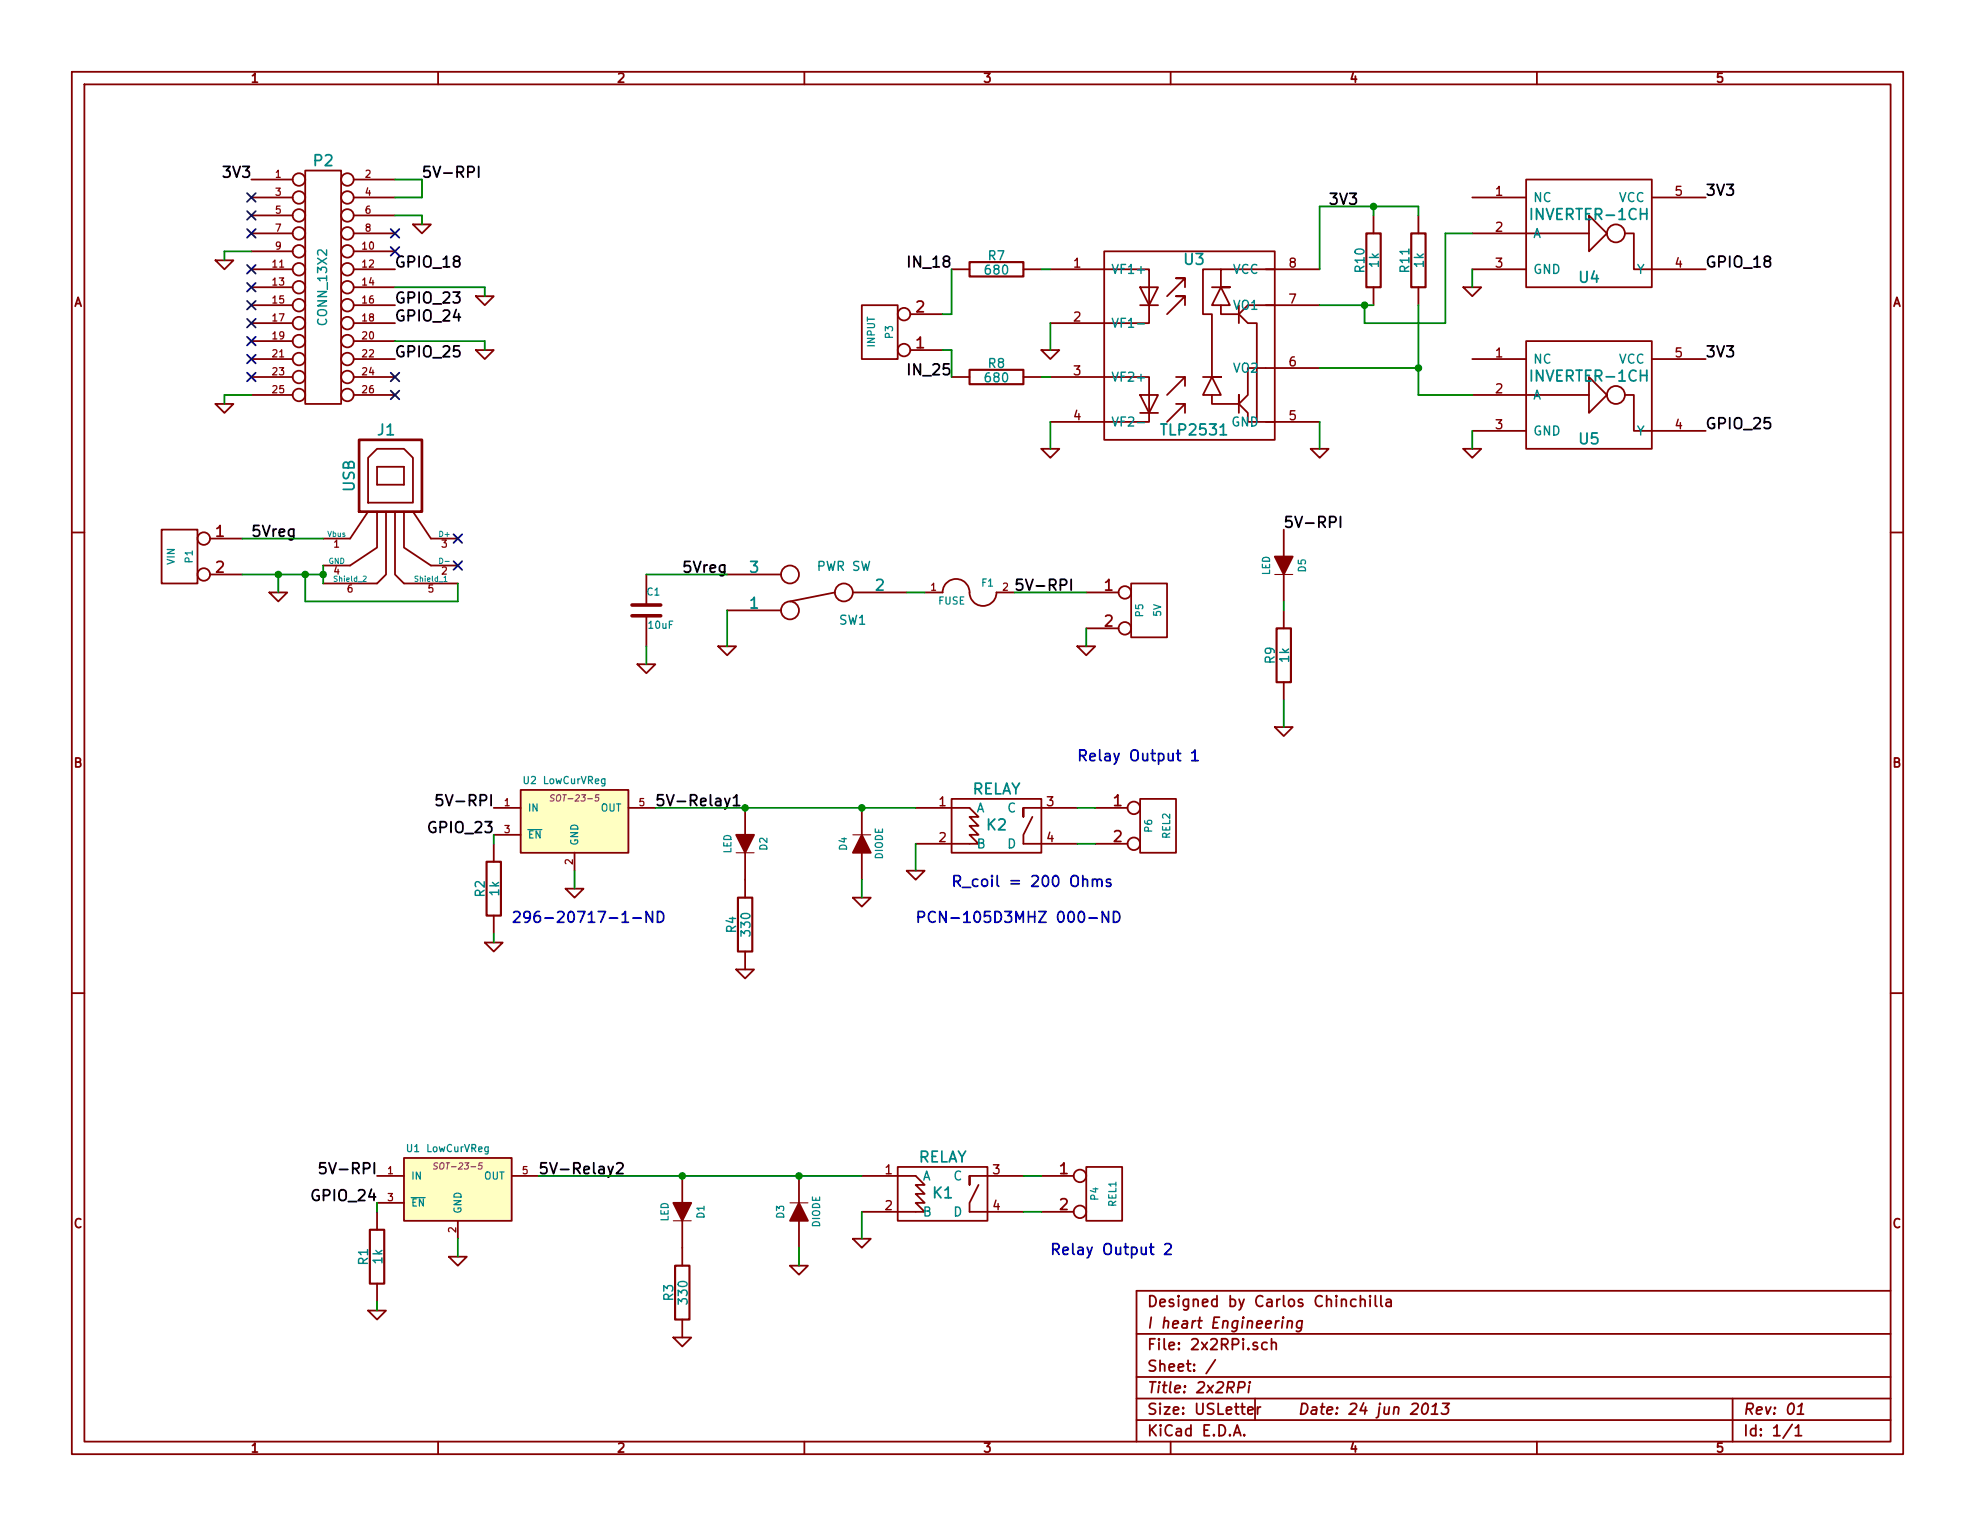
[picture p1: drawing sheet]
EESchema Schematic File Version 2  date Mon 24 Jun 2013 02:32:32 PM EDT
LIBS:power
LIBS:device
LIBS:transistors
LIBS:conn
LIBS:linear
LIBS:regul
LIBS:74xx
LIBS:cmos4000
LIBS:adc-dac
LIBS:memory
LIBS:xilinx
LIBS:special
LIBS:microcontrollers
LIBS:dsp
LIBS:microchip
LIBS:analog_switches
LIBS:motorola
LIBS:texas
LIBS:intel
LIBS:audio
LIBS:interface
LIBS:digital-audio
LIBS:philips
LIBS:display
LIBS:cypress
LIBS:siliconi
LIBS:opto
LIBS:atmel
LIBS:contrib
LIBS:valves
LIBS:IHE
LIBS:2x2RPi-cache
EELAYER 24 0
EELAYER END
$Descr USLetter 11000 8500
encoding utf-8
Sheet 1 1
Title "2x2RPi"
Date "24 jun 2013"
Rev "01"
Comp "I heart Engineering"
Comment1 "Designed by Carlos Chinchilla"
Comment2 ""
Comment3 ""
Comment4 ""
$EndDescr
$Comp
L CONN_13X2 P2
U 1 1
P 1800 1600
F 0 "P2" H 1800 2300 60  0000 C CNN
F 1 "CONN_13X2" V 1800 1600 50  0000 C CNN
F 2 "" H 1800 1600 60  0001 C CNN
F 3 "" H 1800 1600 60  0001 C CNN
	1    1800 1600
	1    0    0    -1  
$EndComp
Text Label 2350 1000 0    60   ~ 0
5V-RPI
$Comp
L GND #PWR01
U 1 1
P 1250 1450
F 0 "#PWR01" H 1250 1450 30  0001 C CNN
F 1 "GND" H 1250 1380 30  0001 C CNN
F 2 "" H 1250 1450 60  0001 C CNN
F 3 "" H 1250 1450 60  0001 C CNN
	1    1250 1450
	1    0    0    -1  
$EndComp
$Comp
L GND #PWR02
U 1 1
P 2350 1250
F 0 "#PWR02" H 2350 1250 30  0001 C CNN
F 1 "GND" H 2350 1180 30  0001 C CNN
F 2 "" H 2350 1250 60  0001 C CNN
F 3 "" H 2350 1250 60  0001 C CNN
	1    2350 1250
	1    0    0    -1  
$EndComp
$Comp
L GND #PWR03
U 1 1
P 1250 2250
F 0 "#PWR03" H 1250 2250 30  0001 C CNN
F 1 "GND" H 1250 2180 30  0001 C CNN
F 2 "" H 1250 2250 60  0001 C CNN
F 3 "" H 1250 2250 60  0001 C CNN
	1    1250 2250
	1    0    0    -1  
$EndComp
Text Label 2200 1500 0    60   ~ 0
GPIO_18
Text Label 2200 1700 0    60   ~ 0
GPIO_23
Text Label 2200 1800 0    60   ~ 0
GPIO_24
$Comp
L GND #PWR04
U 1 1
P 2700 1950
F 0 "#PWR04" H 2700 1950 30  0001 C CNN
F 1 "GND" H 2700 1880 30  0001 C CNN
F 2 "" H 2700 1950 60  0001 C CNN
F 3 "" H 2700 1950 60  0001 C CNN
	1    2700 1950
	1    0    0    -1  
$EndComp
$Comp
L GND #PWR05
U 1 1
P 2700 1650
F 0 "#PWR05" H 2700 1650 30  0001 C CNN
F 1 "GND" H 2700 1580 30  0001 C CNN
F 2 "" H 2700 1650 60  0001 C CNN
F 3 "" H 2700 1650 60  0001 C CNN
	1    2700 1650
	1    0    0    -1  
$EndComp
$Comp
L GND #PWR06
U 1 1
P 1550 3300
F 0 "#PWR06" H 1550 3300 30  0001 C CNN
F 1 "GND" H 1550 3230 30  0001 C CNN
F 2 "" H 1550 3300 60  0001 C CNN
F 3 "" H 1550 3300 60  0001 C CNN
	1    1550 3300
	1    0    0    -1  
$EndComp
$Comp
L CONN_2 P1
U 1 1
P 1000 3100
F 0 "P1" V 950 3100 40  0000 C CNN
F 1 "VIN" V 1050 3100 40  0000 C CNN
F 2 "" H 1000 3100 60  0001 C CNN
F 3 "" H 1000 3100 60  0001 C CNN
	1    1000 3100
	-1   0    0    -1  
$EndComp
Text Label 2200 2000 0    60   ~ 0
GPIO_25
$Comp
L SWITCH_INV SW1
U 1 1
P 4550 3300
F 0 "SW1" H 4350 3450 50  0000 C CNN
F 1 "PWR SW" H 4400 3150 50  0000 C CNN
F 2 "" H 4550 3300 60  0001 C CNN
F 3 "" H 4550 3300 60  0001 C CNN
	1    4550 3300
	-1   0    0    1   
$EndComp
$Comp
L GND #PWR07
U 1 1
P 4050 3600
F 0 "#PWR07" H 4050 3600 30  0001 C CNN
F 1 "GND" H 4050 3530 30  0001 C CNN
F 2 "" H 4050 3600 60  0001 C CNN
F 3 "" H 4050 3600 60  0001 C CNN
	1    4050 3600
	1    0    0    -1  
$EndComp
Text Label 5650 3300 0    60   ~ 0
5V-RPI
Text Label 1400 3000 0    60   ~ 0
5Vreg
$Comp
L TLV71209DBV U2
U 1 1
P 3200 4550
F 0 "U2" H 2950 4750 40  0000 C CNN
F 1 "LowCurVReg" H 3200 4750 40  0000 C CNN
F 2 "SOT-23-5" H 3200 4650 35  0000 C CIN
F 3 "" H 3200 4550 60  0001 C CNN
	1    3200 4550
	1    0    0    -1  
$EndComp
$Comp
L GND #PWR08
U 1 1
P 3200 4950
F 0 "#PWR08" H 3200 4950 30  0001 C CNN
F 1 "GND" H 3200 4880 30  0001 C CNN
F 2 "" H 3200 4950 60  0001 C CNN
F 3 "" H 3200 4950 60  0001 C CNN
	1    3200 4950
	1    0    0    -1  
$EndComp
Text Label 2750 4650 2    60   ~ 0
GPIO_23
Text Label 3650 4500 0    60   ~ 0
5V-Relay1
$Comp
L RELAY K2
U 1 1
P 5550 4550
F 0 "K2" H 5550 4500 60  0000 C CNN
F 1 "RELAY" H 5550 4700 60  0000 C CNN
F 2 "" H 5550 4550 60  0001 C CNN
F 3 "" H 5550 4550 60  0001 C CNN
	1    5550 4550
	1    0    0    -1  
$EndComp
$Comp
L CONN_2 P6
U 1 1
P 6450 4600
F 0 "P6" V 6400 4600 40  0000 C CNN
F 1 "REL2" V 6500 4600 40  0000 C CNN
F 2 "" H 6450 4600 60  0001 C CNN
F 3 "" H 6450 4600 60  0001 C CNN
	1    6450 4600
	1    0    0    -1  
$EndComp
$Comp
L GND #PWR09
U 1 1
P 5100 4850
F 0 "#PWR09" H 5100 4850 30  0001 C CNN
F 1 "GND" H 5100 4780 30  0001 C CNN
F 2 "" H 5100 4850 60  0001 C CNN
F 3 "" H 5100 4850 60  0001 C CNN
	1    5100 4850
	1    0    0    -1  
$EndComp
$Comp
L CONN_2 P5
U 1 1
P 6400 3400
F 0 "P5" V 6350 3400 40  0000 C CNN
F 1 "5V" V 6450 3400 40  0000 C CNN
F 2 "" H 6400 3400 60  0001 C CNN
F 3 "" H 6400 3400 60  0001 C CNN
	1    6400 3400
	1    0    0    -1  
$EndComp
$Comp
L GND #PWR010
U 1 1
P 6050 3600
F 0 "#PWR010" H 6050 3600 30  0001 C CNN
F 1 "GND" H 6050 3530 30  0001 C CNN
F 2 "" H 6050 3600 60  0001 C CNN
F 3 "" H 6050 3600 60  0001 C CNN
	1    6050 3600
	1    0    0    -1  
$EndComp
$Comp
L TLV71209DBV U1
U 1 1
P 2550 6600
F 0 "U1" H 2300 6800 40  0000 C CNN
F 1 "LowCurVReg" H 2550 6800 40  0000 C CNN
F 2 "SOT-23-5" H 2550 6700 35  0000 C CIN
F 3 "" H 2550 6600 60  0001 C CNN
	1    2550 6600
	1    0    0    -1  
$EndComp
$Comp
L GND #PWR011
U 1 1
P 2550 7000
F 0 "#PWR011" H 2550 7000 30  0001 C CNN
F 1 "GND" H 2550 6930 30  0001 C CNN
F 2 "" H 2550 7000 60  0001 C CNN
F 3 "" H 2550 7000 60  0001 C CNN
	1    2550 7000
	1    0    0    -1  
$EndComp
Text Label 2100 6700 2    60   ~ 0
GPIO_24
Text Label 3000 6550 0    60   ~ 0
5V-Relay2
$Comp
L RELAY K1
U 1 1
P 5250 6600
F 0 "K1" H 5250 6550 60  0000 C CNN
F 1 "RELAY" H 5250 6750 60  0000 C CNN
F 2 "" H 5250 6600 60  0001 C CNN
F 3 "" H 5250 6600 60  0001 C CNN
	1    5250 6600
	1    0    0    -1  
$EndComp
$Comp
L CONN_2 P4
U 1 1
P 6150 6650
F 0 "P4" V 6100 6650 40  0000 C CNN
F 1 "REL1" V 6200 6650 40  0000 C CNN
F 2 "" H 6150 6650 60  0001 C CNN
F 3 "" H 6150 6650 60  0001 C CNN
	1    6150 6650
	1    0    0    -1  
$EndComp
$Comp
L GND #PWR012
U 1 1
P 4800 6900
F 0 "#PWR012" H 4800 6900 30  0001 C CNN
F 1 "GND" H 4800 6830 30  0001 C CNN
F 2 "" H 4800 6900 60  0001 C CNN
F 3 "" H 4800 6900 60  0001 C CNN
	1    4800 6900
	1    0    0    -1  
$EndComp
Text Notes 5850 7000 0    60   ~ 0
Relay Output 2\n
Text Label 1400 1000 2    60   ~ 0
3V3
Text Notes 2850 5150 0    60   ~ 0
296-20717-1-ND\n
Text Notes 5100 5150 0    60   ~ 0
PCN-105D3MHZ 000-ND
$Comp
L TLP2531 U3
U 1 1
P 6650 1900
F 0 "U3" H 6650 2350 60  0000 C CNN
F 1 "TLP2531" H 6650 1400 60  0000 C CNN
F 2 "" H 6650 1900 60  0001 C CNN
F 3 "" H 6650 1900 60  0001 C CNN
	1    6650 1900
	1    0    0    -1  
$EndComp
$Comp
L GND #PWR013
U 1 1
P 5850 2500
F 0 "#PWR013" H 5850 2500 30  0001 C CNN
F 1 "GND" H 5850 2430 30  0001 C CNN
F 2 "" H 5850 2500 60  0001 C CNN
F 3 "" H 5850 2500 60  0001 C CNN
	1    5850 2500
	1    0    0    -1  
$EndComp
$Comp
L GND #PWR014
U 1 1
P 5850 1950
F 0 "#PWR014" H 5850 1950 30  0001 C CNN
F 1 "GND" H 5850 1880 30  0001 C CNN
F 2 "" H 5850 1950 60  0001 C CNN
F 3 "" H 5850 1950 60  0001 C CNN
	1    5850 1950
	1    0    0    -1  
$EndComp
$Comp
L GND #PWR015
U 1 1
P 7350 2500
F 0 "#PWR015" H 7350 2500 30  0001 C CNN
F 1 "GND" H 7350 2430 30  0001 C CNN
F 2 "" H 7350 2500 60  0001 C CNN
F 3 "" H 7350 2500 60  0001 C CNN
	1    7350 2500
	1    0    0    -1  
$EndComp
Text Label 7400 1150 0    60   ~ 0
3V3
Text Label 9500 1500 0    60   ~ 0
GPIO_18
Text Label 9500 2400 0    60   ~ 0
GPIO_25
$Comp
L R R11
U 1 1
P 7900 1450
F 0 "R11" V 7980 1450 50  0000 C CNN
F 1 "1k" V 7900 1450 50  0000 C CNN
F 2 "" H 7900 1450 60  0001 C CNN
F 3 "" H 7900 1450 60  0001 C CNN
	1    7900 1450
	-1   0    0    1   
$EndComp
$Comp
L R R10
U 1 1
P 7650 1450
F 0 "R10" V 7730 1450 50  0000 C CNN
F 1 "1k" V 7650 1450 50  0000 C CNN
F 2 "" H 7650 1450 60  0001 C CNN
F 3 "" H 7650 1450 60  0001 C CNN
	1    7650 1450
	-1   0    0    1   
$EndComp
$Comp
L CONN_2 P3
U 1 1
P 4900 1850
F 0 "P3" V 4850 1850 40  0000 C CNN
F 1 "INPUT" V 4950 1850 40  0000 C CNN
F 2 "" H 4900 1850 60  0001 C CNN
F 3 "" H 4900 1850 60  0001 C CNN
	1    4900 1850
	-1   0    0    1   
$EndComp
Text Label 5300 2100 2    60   ~ 0
IN_25
Text Label 5300 1500 2    60   ~ 0
IN_18
$Comp
L R R7
U 1 1
P 5550 1500
F 0 "R7" V 5630 1500 50  0000 C CNN
F 1 "680" V 5550 1500 50  0000 C CNN
F 2 "" H 5550 1500 60  0001 C CNN
F 3 "" H 5550 1500 60  0001 C CNN
	1    5550 1500
	0    -1   -1   0   
$EndComp
$Comp
L R R8
U 1 1
P 5550 2100
F 0 "R8" V 5630 2100 50  0000 C CNN
F 1 "680" V 5550 2100 50  0000 C CNN
F 2 "" H 5550 2100 60  0001 C CNN
F 3 "" H 5550 2100 60  0001 C CNN
	1    5550 2100
	0    -1   -1   0   
$EndComp
$Comp
L GND #PWR016
U 1 1
P 8200 1600
F 0 "#PWR016" H 8200 1600 30  0001 C CNN
F 1 "GND" H 8200 1530 30  0001 C CNN
F 2 "" H 8200 1600 60  0001 C CNN
F 3 "" H 8200 1600 60  0001 C CNN
	1    8200 1600
	1    0    0    -1  
$EndComp
Text Label 9500 1100 0    60   ~ 0
3V3
$Comp
L INVERTER-1CH U4
U 1 1
P 8850 1300
F 0 "U4" H 8850 1050 60  0000 C CNN
F 1 "INVERTER-1CH" H 8850 1400 60  0000 C CNN
F 2 "" H 8850 1300 60  0001 C CNN
F 3 "" H 8850 1300 60  0001 C CNN
	1    8850 1300
	1    0    0    -1  
$EndComp
$Comp
L INVERTER-1CH U5
U 1 1
P 8850 2200
F 0 "U5" H 8850 1950 60  0000 C CNN
F 1 "INVERTER-1CH" H 8850 2300 60  0000 C CNN
F 2 "" H 8850 2200 60  0001 C CNN
F 3 "" H 8850 2200 60  0001 C CNN
	1    8850 2200
	1    0    0    -1  
$EndComp
$Comp
L GND #PWR017
U 1 1
P 8200 2500
F 0 "#PWR017" H 8200 2500 30  0001 C CNN
F 1 "GND" H 8200 2430 30  0001 C CNN
F 2 "" H 8200 2500 60  0001 C CNN
F 3 "" H 8200 2500 60  0001 C CNN
	1    8200 2500
	1    0    0    -1  
$EndComp
Text Label 9500 2000 0    60   ~ 0
3V3
$Comp
L R R1
U 1 1
P 2100 7000
F 0 "R1" V 2180 7000 50  0000 C CNN
F 1 "1k" V 2100 7000 50  0000 C CNN
F 2 "" H 2100 7000 60  0001 C CNN
F 3 "" H 2100 7000 60  0001 C CNN
	1    2100 7000
	-1   0    0    1   
$EndComp
$Comp
L R R2
U 1 1
P 2750 4950
F 0 "R2" V 2830 4950 50  0000 C CNN
F 1 "1k" V 2750 4950 50  0000 C CNN
F 2 "" H 2750 4950 60  0001 C CNN
F 3 "" H 2750 4950 60  0001 C CNN
	1    2750 4950
	-1   0    0    1   
$EndComp
$Comp
L GND #PWR018
U 1 1
P 2750 5250
F 0 "#PWR018" H 2750 5250 30  0001 C CNN
F 1 "GND" H 2750 5180 30  0001 C CNN
F 2 "" H 2750 5250 60  0001 C CNN
F 3 "" H 2750 5250 60  0001 C CNN
	1    2750 5250
	1    0    0    -1  
$EndComp
$Comp
L GND #PWR019
U 1 1
P 2100 7300
F 0 "#PWR019" H 2100 7300 30  0001 C CNN
F 1 "GND" H 2100 7230 30  0001 C CNN
F 2 "" H 2100 7300 60  0001 C CNN
F 3 "" H 2100 7300 60  0001 C CNN
	1    2100 7300
	1    0    0    -1  
$EndComp
$Comp
L DIODE D2
U 1 1
P 4150 4700
F 0 "D2" H 4150 4800 40  0000 C CNN
F 1 "LED" H 4150 4600 40  0000 C CNN
F 2 "~" H 4150 4700 60  0000 C CNN
F 3 "~" H 4150 4700 60  0000 C CNN
	1    4150 4700
	0    1    1    0   
$EndComp
$Comp
L DIODE D5
U 1 1
P 7150 3150
F 0 "D5" H 7150 3250 40  0000 C CNN
F 1 "LED" H 7150 3050 40  0000 C CNN
F 2 "~" H 7150 3150 60  0000 C CNN
F 3 "~" H 7150 3150 60  0000 C CNN
	1    7150 3150
	0    1    1    0   
$EndComp
$Comp
L R R9
U 1 1
P 7150 3650
F 0 "R9" V 7230 3650 50  0000 C CNN
F 1 "1k" V 7150 3650 50  0000 C CNN
F 2 "" H 7150 3650 60  0001 C CNN
F 3 "" H 7150 3650 60  0001 C CNN
	1    7150 3650
	-1   0    0    1   
$EndComp
$Comp
L GND #PWR020
U 1 1
P 7150 4050
F 0 "#PWR020" H 7150 4050 30  0001 C CNN
F 1 "GND" H 7150 3980 30  0001 C CNN
F 2 "" H 7150 4050 60  0001 C CNN
F 3 "" H 7150 4050 60  0001 C CNN
	1    7150 4050
	1    0    0    -1  
$EndComp
Text Label 7150 2950 0    60   ~ 0
5V-RPI
Text Label 4050 3200 2    60   ~ 0
5Vreg
$Comp
L FUSE F1
U 1 1
P 5400 3300
F 0 "F1" H 5500 3350 40  0000 C CNN
F 1 "FUSE" H 5300 3250 40  0000 C CNN
F 2 "~" H 5400 3300 60  0000 C CNN
F 3 "~" H 5400 3300 60  0000 C CNN
	1    5400 3300
	1    0    0    -1  
$EndComp
$Comp
L USB J1
U 1 1
P 2200 2800
F 0 "J1" H 2150 3200 60  0000 C CNN
F 1 "USB" V 1950 2950 60  0000 C CNN
F 2 "~" H 2200 2800 60  0000 C CNN
F 3 "~" H 2200 2800 60  0000 C CNN
	1    2200 2800
	1    0    0    -1  
$EndComp
NoConn ~ 2550 3000
NoConn ~ 2550 3150
Text Label 2750 4500 2    60   ~ 0
5V-RPI
Text Label 2100 6550 2    60   ~ 0
5V-RPI
Text Notes 5300 4950 0    60   ~ 0
R_coil = 200 Ohms
$Comp
L DIODE D4
U 1 1
P 4800 4700
F 0 "D4" H 4800 4800 40  0000 C CNN
F 1 "DIODE" H 4800 4600 40  0000 C CNN
F 2 "~" H 4800 4700 60  0000 C CNN
F 3 "~" H 4800 4700 60  0000 C CNN
	1    4800 4700
	0    -1   -1   0   
$EndComp
$Comp
L GND #PWR021
U 1 1
P 4800 5000
F 0 "#PWR021" H 4800 5000 30  0001 C CNN
F 1 "GND" H 4800 4930 30  0001 C CNN
F 2 "" H 4800 5000 60  0001 C CNN
F 3 "" H 4800 5000 60  0001 C CNN
	1    4800 5000
	1    0    0    -1  
$EndComp
$Comp
L GND #PWR022
U 1 1
P 4150 5400
F 0 "#PWR022" H 4150 5400 30  0001 C CNN
F 1 "GND" H 4150 5330 30  0001 C CNN
F 2 "" H 4150 5400 60  0001 C CNN
F 3 "" H 4150 5400 60  0001 C CNN
	1    4150 5400
	1    0    0    -1  
$EndComp
$Comp
L R R4
U 1 1
P 4150 5150
F 0 "R4" V 4230 5150 50  0000 C CNN
F 1 "330" V 4150 5150 50  0000 C CNN
F 2 "" H 4150 5150 60  0001 C CNN
F 3 "" H 4150 5150 60  0001 C CNN
	1    4150 5150
	-1   0    0    1   
$EndComp
Text Notes 6000 4250 0    60   ~ 0
Relay Output 1\n
$Comp
L DIODE D1
U 1 1
P 3800 6750
F 0 "D1" H 3800 6850 40  0000 C CNN
F 1 "LED" H 3800 6650 40  0000 C CNN
F 2 "~" H 3800 6750 60  0000 C CNN
F 3 "~" H 3800 6750 60  0000 C CNN
	1    3800 6750
	0    1    1    0   
$EndComp
$Comp
L DIODE D3
U 1 1
P 4450 6750
F 0 "D3" H 4450 6850 40  0000 C CNN
F 1 "DIODE" H 4450 6650 40  0000 C CNN
F 2 "~" H 4450 6750 60  0000 C CNN
F 3 "~" H 4450 6750 60  0000 C CNN
	1    4450 6750
	0    -1   -1   0   
$EndComp
$Comp
L GND #PWR023
U 1 1
P 4450 7050
F 0 "#PWR023" H 4450 7050 30  0001 C CNN
F 1 "GND" H 4450 6980 30  0001 C CNN
F 2 "" H 4450 7050 60  0001 C CNN
F 3 "" H 4450 7050 60  0001 C CNN
	1    4450 7050
	1    0    0    -1  
$EndComp
$Comp
L GND #PWR024
U 1 1
P 3800 7450
F 0 "#PWR024" H 3800 7450 30  0001 C CNN
F 1 "GND" H 3800 7380 30  0001 C CNN
F 2 "" H 3800 7450 60  0001 C CNN
F 3 "" H 3800 7450 60  0001 C CNN
	1    3800 7450
	1    0    0    -1  
$EndComp
$Comp
L R R3
U 1 1
P 3800 7200
F 0 "R3" V 3880 7200 50  0000 C CNN
F 1 "330" V 3800 7200 50  0000 C CNN
F 2 "" H 3800 7200 60  0001 C CNN
F 3 "" H 3800 7200 60  0001 C CNN
	1    3800 7200
	-1   0    0    1   
$EndComp
NoConn ~ 2200 1300
NoConn ~ 2200 1400
NoConn ~ 2200 2100
NoConn ~ 2200 2200
NoConn ~ 1400 2100
NoConn ~ 1400 2000
NoConn ~ 1400 1900
NoConn ~ 1400 1800
NoConn ~ 1400 1700
NoConn ~ 1400 1600
NoConn ~ 1400 1500
NoConn ~ 1400 1300
NoConn ~ 1400 1200
NoConn ~ 1400 1100
$Comp
L C C1
U 1 1
P 3600 3400
F 0 "C1" H 3600 3500 40  0000 L CNN
F 1 "10uF" H 3606 3315 40  0000 L CNN
F 2 "~" H 3638 3250 30  0000 C CNN
F 3 "~" H 3600 3400 60  0000 C CNN
	1    3600 3400
	1    0    0    -1  
$EndComp
$Comp
L GND #PWR025
U 1 1
P 3600 3700
F 0 "#PWR025" H 3600 3700 30  0001 C CNN
F 1 "GND" H 3600 3630 30  0001 C CNN
F 2 "" H 3600 3700 60  0001 C CNN
F 3 "" H 3600 3700 60  0001 C CNN
	1    3600 3700
	1    0    0    -1  
$EndComp
Wire Wire Line
	2350 1250 2350 1200
Wire Wire Line
	1250 1450 1250 1400
Wire Wire Line
	2350 1100 2350 1000
Wire Wire Line
	1250 2250 1250 2200
Wire Wire Line
	1550 3300 1550 3200
Wire Wire Line
	1350 3000 1800 3000
Wire Wire Line
	1350 3200 1800 3200
Wire Wire Line
	4050 3600 4050 3400
Wire Wire Line
	3200 4950 3200 4850
Wire Wire Line
	6100 4500 6000 4500
Wire Wire Line
	6100 4700 6000 4700
Wire Wire Line
	5100 4850 5100 4700
Wire Wire Line
	6050 3600 6050 3500
Wire Wire Line
	3650 4500 5100 4500
Wire Wire Line
	5650 3300 6050 3300
Wire Wire Line
	2550 7000 2550 6900
Wire Wire Line
	5800 6550 5700 6550
Wire Wire Line
	5800 6750 5700 6750
Wire Wire Line
	4800 6900 4800 6750
Wire Wire Line
	7350 2500 7350 2350
Wire Wire Line
	5850 2500 5850 2350
Wire Wire Line
	5850 1950 5850 1800
Wire Wire Line
	7350 1700 7650 1700
Wire Wire Line
	7350 1500 7350 1150
Wire Wire Line
	7350 1150 7900 1150
Wire Wire Line
	7650 1150 7650 1200
Wire Wire Line
	7900 1150 7900 1200
Connection ~ 7650 1150
Wire Wire Line
	7350 2050 7900 2050
Wire Wire Line
	7900 1700 7900 2200
Wire Wire Line
	5300 1500 5300 1750
Wire Wire Line
	5300 1750 5250 1750
Wire Wire Line
	5250 1950 5300 1950
Wire Wire Line
	5300 1950 5300 2100
Wire Wire Line
	5850 1500 5800 1500
Wire Wire Line
	5850 2100 5800 2100
Wire Wire Line
	7600 1700 7600 1800
Connection ~ 7600 1700
Wire Wire Line
	7900 2200 8200 2200
Connection ~ 7900 2050
Wire Wire Line
	8200 1600 8200 1500
Wire Wire Line
	7600 1800 8050 1800
Wire Wire Line
	8050 1800 8050 1300
Wire Wire Line
	8050 1300 8200 1300
Wire Wire Line
	8200 2500 8200 2400
Wire Wire Line
	2750 4700 2750 4650
Wire Wire Line
	2750 5200 2750 5250
Wire Wire Line
	2100 6750 2100 6700
Wire Wire Line
	2100 7250 2100 7300
Wire Wire Line
	7150 3350 7150 3400
Wire Wire Line
	7150 3900 7150 4050
Wire Wire Line
	5050 3300 5150 3300
Wire Wire Line
	1800 3150 1800 3250
Connection ~ 1550 3200
Connection ~ 1800 3200
Wire Wire Line
	1700 3200 1700 3350
Wire Wire Line
	1700 3350 2550 3350
Wire Wire Line
	2550 3350 2550 3250
Connection ~ 1700 3200
Wire Wire Line
	4800 4900 4800 5000
Connection ~ 4150 4500
Wire Wire Line
	4450 6950 4450 7050
Wire Wire Line
	3000 6550 4800 6550
Connection ~ 3800 6550
Connection ~ 4450 6550
Wire Wire Line
	1250 1400 1400 1400
Wire Wire Line
	1250 2200 1400 2200
Wire Wire Line
	2700 1950 2700 1900
Wire Wire Line
	2700 1900 2200 1900
Wire Wire Line
	2350 1200 2200 1200
Wire Wire Line
	2350 1000 2200 1000
Wire Wire Line
	2200 1100 2350 1100
Wire Wire Line
	2700 1650 2700 1600
Wire Wire Line
	2700 1600 2200 1600
Wire Wire Line
	4050 3200 3600 3200
Wire Wire Line
	3600 3600 3600 3700
Connection ~ 4800 4500
$EndSCHEMATC
